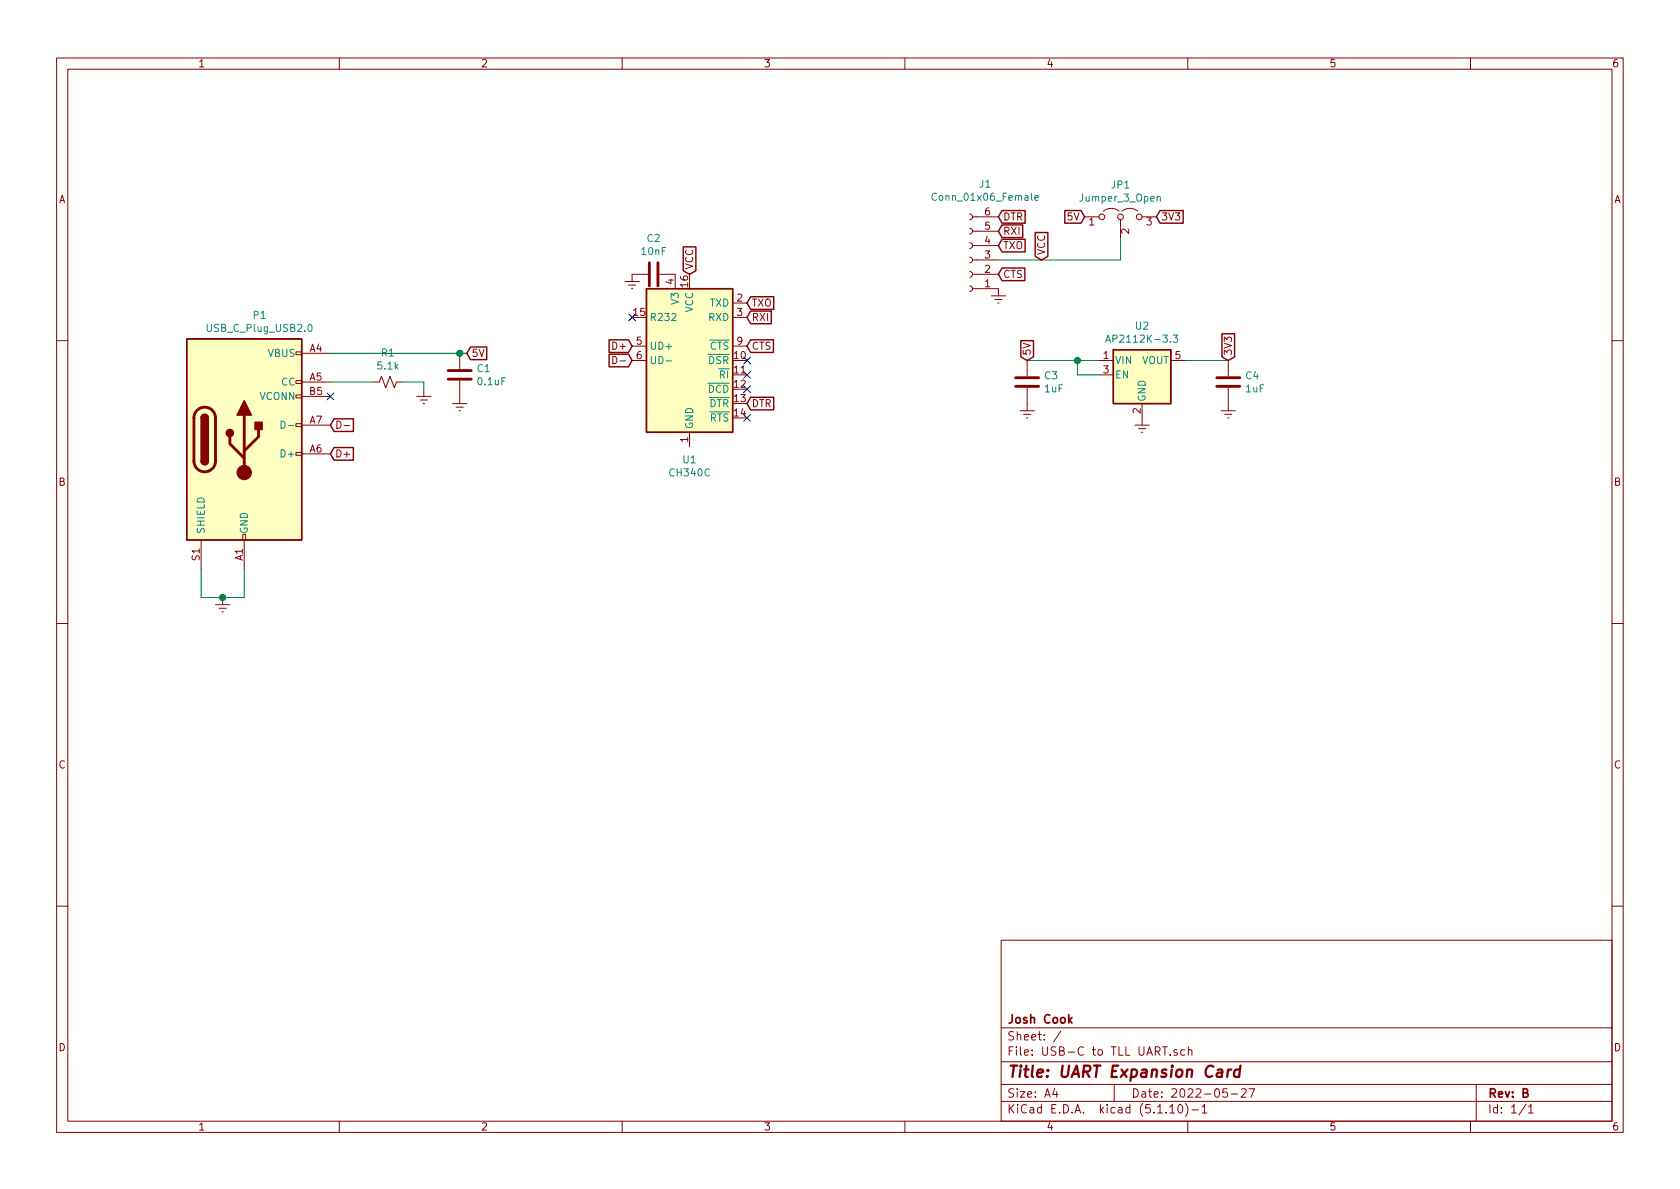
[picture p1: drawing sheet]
EESchema Schematic File Version 4
EELAYER 30 0
EELAYER END
$Descr A4 11693 8268
encoding utf-8
Sheet 1 1
Title "UART Expansion Card"
Date "2022-05-27"
Rev "B"
Comp "Josh Cook"
Comment1 ""
Comment2 ""
Comment3 ""
Comment4 ""
$EndDescr
$Comp
L Device:R_Small_US R1
U 1 1
P 2700 2650
F 0 "R1" V 2495 2650 50  0000 C CNN
F 1 "5.1k" V 2586 2650 50  0000 C CNN
F 2 "Resistor_SMD:R_0402_1005Metric" H 2700 2650 50  0001 C CNN
F 3 "~" H 2700 2650 50  0001 C CNN
	1    2700 2650
	0    1    1    0   
$EndComp
Wire Wire Line
	2600 2650 2300 2650
$Comp
L power:Earth #PWR02
U 1 1
P 2950 2700
F 0 "#PWR02" H 2950 2450 50  0001 C CNN
F 1 "Earth" H 2950 2550 50  0001 C CNN
F 2 "" H 2950 2700 50  0001 C CNN
F 3 "~" H 2950 2700 50  0001 C CNN
	1    2950 2700
	1    0    0    -1  
$EndComp
Wire Wire Line
	2950 2700 2950 2650
Wire Wire Line
	2950 2650 2800 2650
NoConn ~ 2300 2750
Wire Wire Line
	1700 3950 1700 4150
Wire Wire Line
	1700 4150 1550 4150
Wire Wire Line
	1400 4150 1400 3950
$Comp
L power:Earth #PWR01
U 1 1
P 1550 4150
F 0 "#PWR01" H 1550 3900 50  0001 C CNN
F 1 "Earth" H 1550 4000 50  0001 C CNN
F 2 "" H 1550 4150 50  0001 C CNN
F 3 "~" H 1550 4150 50  0001 C CNN
	1    1550 4150
	1    0    0    -1  
$EndComp
Connection ~ 1550 4150
Wire Wire Line
	1550 4150 1400 4150
$Comp
L Connector:USB_C_Plug_USB2.0 P1
U 1 1
P 1700 3050
F 0 "P1" H 1807 3917 50  0000 C CNN
F 1 "USB_C_Plug_USB2.0" H 1807 3826 50  0000 C CNN
F 2 "Expansion_Card:USB_C_Plug_Molex_105444" H 1850 3050 50  0001 C CNN
F 3 "https://www.usb.org/sites/default/files/documents/usb_type-c.zip" H 1850 3050 50  0001 C CNN
	1    1700 3050
	1    0    0    -1  
$EndComp
Text GLabel 2300 3150 2    50   Input ~ 0
D+
Text GLabel 2300 2950 2    50   Input ~ 0
D-
Text GLabel 3250 2450 2    50   Input ~ 0
5V
Text GLabel 8550 2500 1    50   Input ~ 0
3V3
Wire Wire Line
	8550 2500 8250 2500
$Comp
L power:Earth #PWR010
U 1 1
P 8550 2800
F 0 "#PWR010" H 8550 2550 50  0001 C CNN
F 1 "Earth" H 8550 2650 50  0001 C CNN
F 2 "" H 8550 2800 50  0001 C CNN
F 3 "~" H 8550 2800 50  0001 C CNN
	1    8550 2800
	1    0    0    -1  
$EndComp
$Comp
L Device:C C4
U 1 1
P 8550 2650
F 0 "C4" H 8665 2696 50  0000 L CNN
F 1 "1uF" H 8665 2605 50  0000 L CNN
F 2 "Capacitor_SMD:C_0402_1005Metric" H 8588 2500 50  0001 C CNN
F 3 "~" H 8550 2650 50  0001 C CNN
	1    8550 2650
	1    0    0    -1  
$EndComp
Text GLabel 7150 2500 1    50   Input ~ 0
5V
$Comp
L power:Earth #PWR09
U 1 1
P 7950 2900
F 0 "#PWR09" H 7950 2650 50  0001 C CNN
F 1 "Earth" H 7950 2750 50  0001 C CNN
F 2 "" H 7950 2900 50  0001 C CNN
F 3 "~" H 7950 2900 50  0001 C CNN
	1    7950 2900
	1    0    0    -1  
$EndComp
$Comp
L power:Earth #PWR08
U 1 1
P 7150 2800
F 0 "#PWR08" H 7150 2550 50  0001 C CNN
F 1 "Earth" H 7150 2650 50  0001 C CNN
F 2 "" H 7150 2800 50  0001 C CNN
F 3 "~" H 7150 2800 50  0001 C CNN
	1    7150 2800
	1    0    0    -1  
$EndComp
$Comp
L Device:C C3
U 1 1
P 7150 2650
F 0 "C3" H 7265 2696 50  0000 L CNN
F 1 "1uF" H 7265 2605 50  0000 L CNN
F 2 "Capacitor_SMD:C_0402_1005Metric" H 7188 2500 50  0001 C CNN
F 3 "~" H 7150 2650 50  0001 C CNN
	1    7150 2650
	1    0    0    -1  
$EndComp
Wire Wire Line
	7500 2500 7650 2500
Wire Wire Line
	7150 2500 7500 2500
Connection ~ 7500 2500
Wire Wire Line
	7500 2600 7500 2500
Wire Wire Line
	7650 2600 7500 2600
$Comp
L Regulator_Linear:AP2112K-3.3 U2
U 1 1
P 7950 2600
F 0 "U2" H 7950 2942 50  0000 C CNN
F 1 "AP2112K-3.3" H 7950 2851 50  0000 C CNN
F 2 "Package_TO_SOT_SMD:SOT-23-5" H 7950 2925 50  0001 C CNN
F 3 "https://www.diodes.com/assets/Datasheets/AP2112.pdf" H 7950 2700 50  0001 C CNN
	1    7950 2600
	1    0    0    -1  
$EndComp
Text GLabel 8050 1500 2    50   Input ~ 0
3V3
Text GLabel 7550 1500 0    50   Input ~ 0
5V
Text GLabel 7250 1800 1    50   Input ~ 0
VCC
Wire Wire Line
	7800 1800 6950 1800
Wire Wire Line
	7800 1650 7800 1800
$Comp
L Jumper:Jumper_3_Open JP1
U 1 1
P 7800 1500
F 0 "JP1" H 7800 1724 50  0000 C CNN
F 1 "Jumper_3_Open" H 7800 1633 50  0000 C CNN
F 2 "Connector_PinHeader_2.54mm:PinHeader_1x03_P2.54mm_Horizontal" H 7800 1500 50  0001 C CNN
F 3 "~" H 7800 1500 50  0001 C CNN
	1    7800 1500
	1    0    0    -1  
$EndComp
$Comp
L power:Earth #PWR07
U 1 1
P 6950 2000
F 0 "#PWR07" H 6950 1750 50  0001 C CNN
F 1 "Earth" H 6950 1850 50  0001 C CNN
F 2 "" H 6950 2000 50  0001 C CNN
F 3 "~" H 6950 2000 50  0001 C CNN
	1    6950 2000
	1    0    0    -1  
$EndComp
Text GLabel 6950 1900 2    50   Input ~ 0
CTS
Text GLabel 6950 1700 2    50   Input ~ 0
TXO
Text GLabel 6950 1600 2    50   Input ~ 0
RXI
Text GLabel 6950 1500 2    50   Input ~ 0
DTR
$Comp
L Connector:Conn_01x06_Female J1
U 1 1
P 6750 1800
F 0 "J1" H 6642 1275 50  0000 C CNN
F 1 "Conn_01x06_Female" H 6642 1366 50  0000 C CNN
F 2 "Connector_PinSocket_2.54mm:PinSocket_1x06_P2.54mm_Horizontal" H 6750 1800 50  0001 C CNN
F 3 "~" H 6750 1800 50  0001 C CNN
	1    6750 1800
	-1   0    0    1   
$EndComp
Text GLabel 5200 2100 2    50   Input ~ 0
TXO
Text GLabel 5200 2200 2    50   Input ~ 0
RXI
$Comp
L Device:C C1
U 1 1
P 3200 2600
F 0 "C1" H 3315 2646 50  0000 L CNN
F 1 "0.1uF" H 3315 2555 50  0000 L CNN
F 2 "Capacitor_SMD:C_0402_1005Metric" H 3238 2450 50  0001 C CNN
F 3 "~" H 3200 2600 50  0001 C CNN
	1    3200 2600
	1    0    0    -1  
$EndComp
Wire Wire Line
	3250 2450 3200 2450
Connection ~ 3200 2450
Wire Wire Line
	3200 2450 2300 2450
$Comp
L power:Earth #PWR03
U 1 1
P 3200 2750
F 0 "#PWR03" H 3200 2500 50  0001 C CNN
F 1 "Earth" H 3200 2600 50  0001 C CNN
F 2 "" H 3200 2750 50  0001 C CNN
F 3 "~" H 3200 2750 50  0001 C CNN
	1    3200 2750
	1    0    0    -1  
$EndComp
$Comp
L Interface_USB:CH340C U1
U 1 1
P 4800 2500
F 0 "U1" H 4800 1811 50  0000 C CNN
F 1 "CH340C" H 4800 1720 50  0000 C CNN
F 2 "Package_SO:SOIC-16_3.9x9.9mm_P1.27mm" H 4850 1950 50  0001 L CNN
F 3 "https://datasheet.lcsc.com/szlcsc/Jiangsu-Qin-Heng-CH340C_C84681.pdf" H 4450 3300 50  0001 C CNN
	1    4800 2500
	1    0    0    -1  
$EndComp
NoConn ~ 4400 2200
Text GLabel 5200 2400 2    50   Input ~ 0
CTS
Text GLabel 5200 2800 2    50   Input ~ 0
DTR
NoConn ~ 5200 2900
NoConn ~ 5200 2700
NoConn ~ 5200 2600
NoConn ~ 5200 2500
Text GLabel 4400 2400 0    50   Input ~ 0
D+
Text GLabel 4400 2500 0    50   Input ~ 0
D-
$Comp
L Device:C C2
U 1 1
P 4550 1900
F 0 "C2" V 4298 1900 50  0000 C CNN
F 1 "10nF" V 4389 1900 50  0000 C CNN
F 2 "Capacitor_SMD:C_0402_1005Metric" H 4588 1750 50  0001 C CNN
F 3 "~" H 4550 1900 50  0001 C CNN
	1    4550 1900
	0    1    1    0   
$EndComp
$Comp
L power:Earth #PWR04
U 1 1
P 4400 1900
F 0 "#PWR04" H 4400 1650 50  0001 C CNN
F 1 "Earth" H 4400 1750 50  0001 C CNN
F 2 "" H 4400 1900 50  0001 C CNN
F 3 "~" H 4400 1900 50  0001 C CNN
	1    4400 1900
	1    0    0    -1  
$EndComp
Text GLabel 4800 1900 1    50   Input ~ 0
VCC
$EndSCHEMATC
